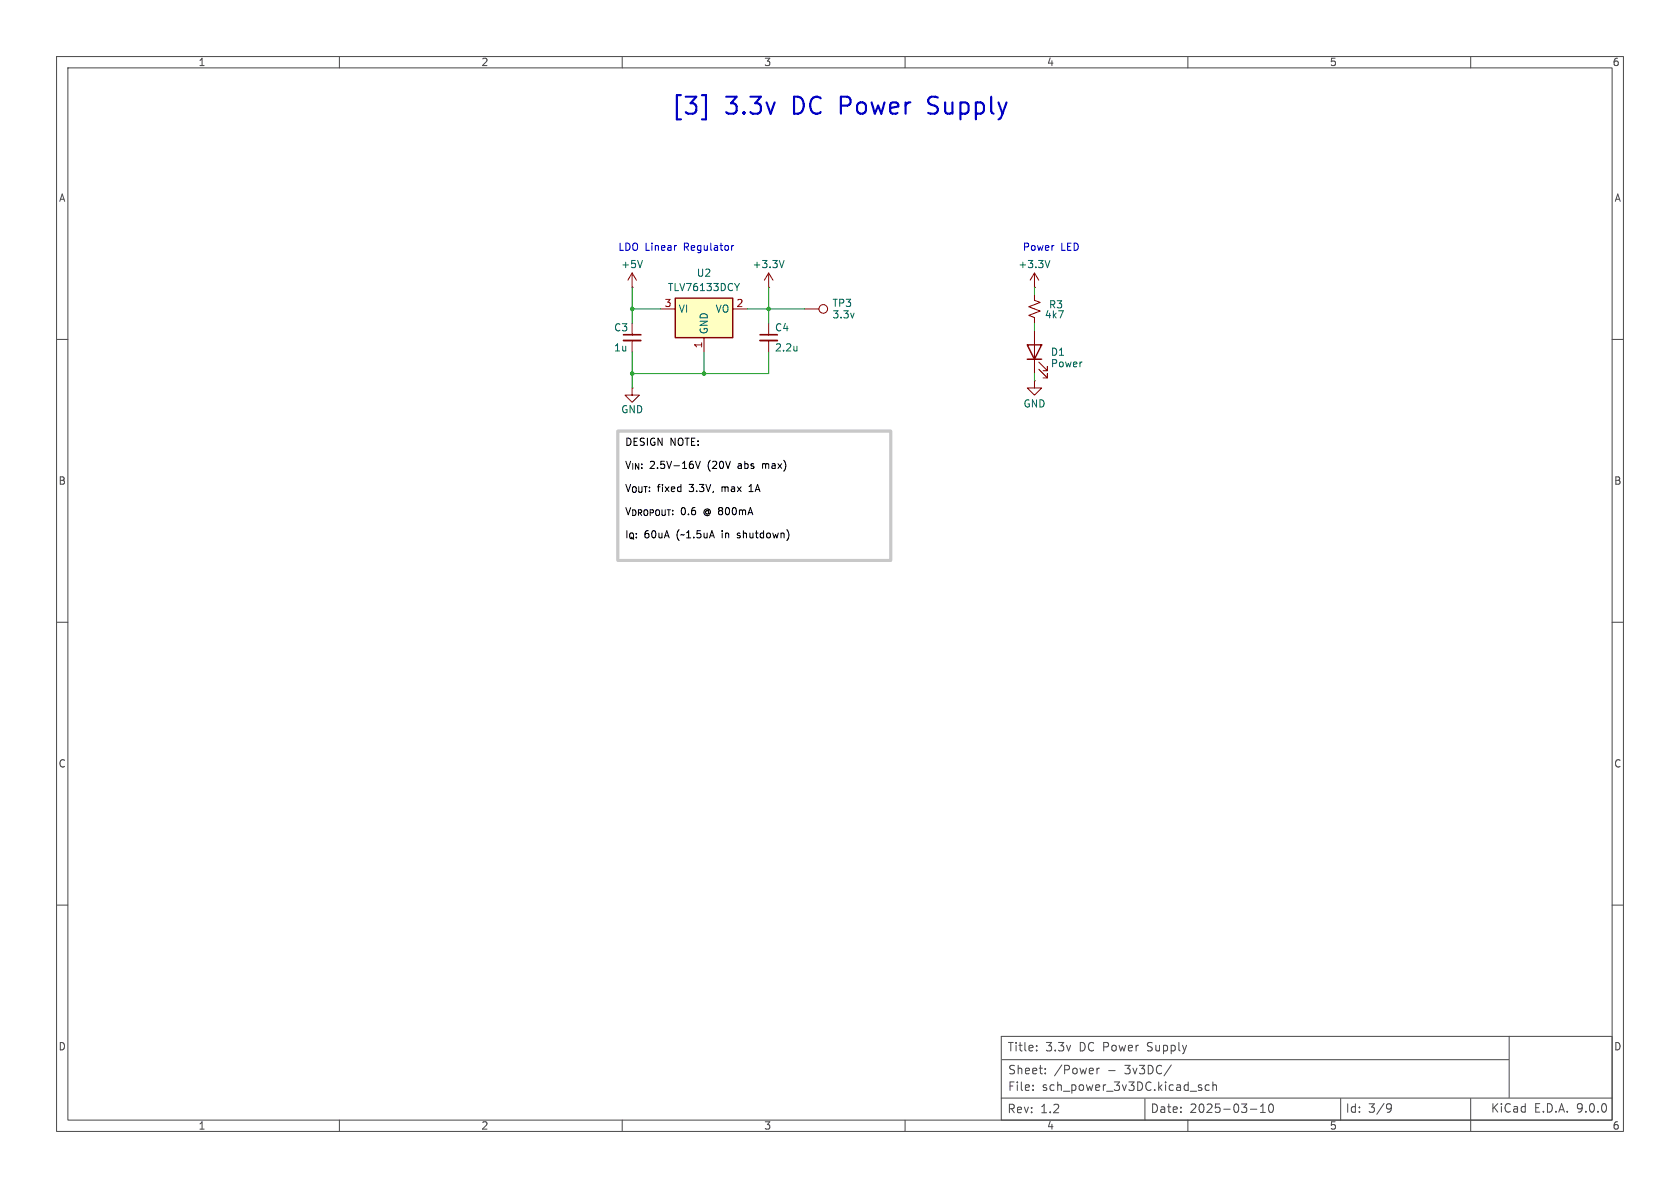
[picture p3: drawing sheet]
<svg xmlns="http://www.w3.org/2000/svg" width="297mm" height="210mm" viewBox="0 0 297 210" stroke-linecap="round" stroke-linejoin="round" font-family="sans-serif">
<g fill="none" stroke="#484848" stroke-width=".18">
<path d="M10 10h277v190h-277zM12 12h273v186h-273zM60 10v2M110 10v2M160 10v2M210 10v2M260 10v2M10 60h2M285 60h2M10 110h2M285 110h2M10 160h2"/>
<path d="M285 160h2M60 198v2M110 198v2M160 198v2M177 194.1h108M177 183.2h108v14.8h-108zM177.2 187.3h89.5M182.6 192.6v.2M182.6 191.8v.2M183.3 185.6v.2M183.3 184.9v.1M184.8 189.7v.1"/>
<path d="M184.8 188.9v.1M193.9 188.8v1M194.4 188.8l-.3 .1-.2 .2M202.4 194.3v3.7M207.1 188.3l-1.3 1.9M210 198v2M212.3 192.3l.2 .2-.2 .3M212.3 191.8h.1M213.8 191.8h-.5l-.2 .2v.5l.1 .2h.6M214.4 191.9l.2-.1h.4l.1 1M214.4 191.3v1.5M221.1 196.1h1.1"/>
<path d="M222.8 196.7h.9M222.8 195.6l.5-.4v1.5M224.4 195.3l.2-.1a.81 .81 0 0 1 .6 .6 .81 .81 0 0 1-.3 .8l-.1 .1a.81 .81 0 0 1-.4-1.4zM237 194.2v3.8M245.4 195.1l.5 .2a.99 .99 0 0 1-.4 1.3h-.2M246 195.8l-.3 .3h-.3M260 194.2v5.8M266.8 183.2v10.8"/>
</g>
<path d="M182.9 50.8h.1M182.9 48.3l-.8 1.2M182.9 48.3l.7 1.2M182.9 48.3v2.5M111.8 68.6v1.3h1.2l-1.2 1.2-1.3-1.2h1.3M111.8 68.6h.1" fill="none" stroke="#840000" stroke-width=".18"/>
<path d="M185.6 46l-.4 1.3" fill="none" stroke="#006464" stroke-width=".18"/>
<path d="M119.4 52.7h10.1v7h-10.1z" fill="#ffffc2"/>
<path d="M119.4 52.7h10.1v7h-10.1zM181.6 61h2.5l-1.2 2.5zM181.6 63.5h2.5" fill="none" stroke="#840000" stroke-width=".25"/>
<g fill="none" stroke="#840000" stroke-width=".18">
<path d="M111.8 50.8h.1M111.8 48.3v2.5M111.8 57.2v2M111.8 48.3l-.8 1.2M111.8 48.3l.7 1.2M116.8 54.6h2.6M124.5 59.7v2.5M129.5 54.6h2.6M135.9 50.8h.1M135.9 48.3v2.5M135.9 57.2v2M135.9 48.3l-.8 1.2"/>
<path d="M135.9 48.3l.8 1.2M142.2 54.6h2.6M182.9 52.1v1l1 .4-2 .7 2 .8-2 .8 1 .3v1.1M182.9 58.4v7.6M111.8 60.2v2M135.9 60.2v2M182.9 67.3v1.3h1.2l-1.2 1.3-1.3-1.3h1.3M182.9 67.3h.1M183.6 65.3l1.6 1.5v-.8v.8h-.8M183.6 64l1.6 1.5v-.7v.7h-.8"/>
<circle cx="145.5" cy="54.6" r=".76"/>
</g>
<path d="M113.6 46l-.4 1.3M130.7 50.1l-.4 .7M138.6 46l-.4 1.3M140.9 61.2v.8M140.9 61.9l-.1 .1" fill="none" stroke="#006464" stroke-width=".18"/>
<path d="M110.2 59.2h3.1M134.4 59.2h3" fill="none" stroke="#840000" stroke-width=".3"/>
<path d="M110.2 60.2h3.1M134.4 60.2h3" fill="none" stroke="#840000" stroke-width=".33"/>
<path d="M111.8 50.8v6.4M111.8 54.6h5M132.1 54.6h10.1M135.9 50.8v6.4M182.9 50.8v1.3M182.9 57.2v1.2M111.8 62.2v6.4M124.5 62.2v3.8M135.9 62.2v3.8h-24.1M182.9 66v1.3" fill="none" stroke="#009600" stroke-width=".18"/>
<path d="M109.2 76.2h48.3v22.9h-48.3z" fill="none" stroke="#c8c8c8" stroke-width=".5"/>
<path d="M123 81.5l.4 1.3 .4-1.3M132.4 86.9h.7M132.5 85.9l-.1 .1M139.4 94.2v.8" fill="none" stroke="#000" stroke-width=".18"/>
<path d="M124.1 16.8h.7v4.3h-.7M164.1 20l.4 .1M164.2 17.4l-.1 .3 .1 .5" fill="none" stroke="#0000c2" stroke-width=".38"/>
<path d="M119.5 43.4h.1M129.3 43.4v.9M129.7 43.4l-.4 .2" fill="none" stroke="#0000c2" stroke-width=".18"/>
<g fill="#009600" stroke="#009600" stroke-width=".18">
<circle cx="124.5" cy="66" r=".3"/>
<circle cx="111.8" cy="66" r=".3"/>
<circle cx="135.9" cy="54.6" r=".3"/>
<circle cx="111.8" cy="54.6" r=".3"/>
</g>
<g font-size="4.2" fill="#0000c2">
<text x="118.5" y="20.8">[3]</text>
<text x="128.2" y="20.8">3.3v</text>
<text x="140.4" y="20.8">DC Power</text>
<text x="165.4" y="20.8">Supply</text>
</g>
<g font-size="2.1" fill="#484848">
<text x="178" y="186.1">Title:</text>
<text x="178.1" y="190.1">Sheet:</text>
<text x="184.8" y="186.1">3.3v</text>
<text x="186.3" y="190.1">/Power</text>
<text x="190.8" y="186.1">DC Power</text>
<text x="195.9" y="190.1">-</text>
<text x="199" y="190.1">3v3DC/</text>
<text x="203.1" y="186.1">Supply</text>
<text x="178" y="197">Rev:</text>
<text x="178.1" y="193.1">File:</text>
<text x="183.9" y="197">1.2</text>
<text x="184.2" y="193.1">sch_power_3v3DC.kicad_sch</text>
<text x="203.3" y="196.9">Date:</text>
<text x="210.3" y="196.9">2025-03-10</text>
<text x="237.8" y="196.9">Id:</text>
<text x="241.9" y="196.9">3/9</text>
<text x="263.5" y="196.9">KiCad</text>
<text x="271.2" y="196.9">E.D.A.</text>
<text x="278.8" y="196.9">9.0.0</text>
</g>
<g font-size="1.8" fill="#484848">
<text x="35" y="11.9">1</text>
<text x="85" y="11.9">2</text>
<text x="135" y="11.9">3</text>
<text x="185" y="11.9">4</text>
<text x="235" y="11.9">5</text>
<text x="285" y="11.9">6</text>
<text x="10.3" y="35.9">A</text>
<text x="285.3" y="35.9">A</text>
<text x="10.3" y="85.9">B</text>
<text x="285.3" y="85.9">B</text>
<text x="10.3" y="135.9">C</text>
<text x="285.3" y="135.9">C</text>
<text x="10.3" y="185.9">D</text>
<text x="285.3" y="185.9">D</text>
<text x="35" y="199.9">1</text>
<text x="85" y="199.9">2</text>
<text x="135" y="199.9">3</text>
<text x="185" y="199.9">4</text>
<text x="235" y="199.9">5</text>
<text x="285" y="199.9">6</text>
</g>
<g font-size="1.8" fill="#0000c2">
<text x="109.2" y="44.7">LDO Linear</text>
<text x="121" y="44.7">Regulator</text>
<text x="180.7" y="44.7">Power</text>
<text x="187.5" y="44.7">LED</text>
</g>
<g font-size="1.8" fill="#006464">
<text x="109.7" y="47.6">+5V</text>
<text x="132.9" y="47.6">+3.3V</text>
<text x="179.9" y="47.6">+3.3V</text>
<text x="118" y="51.7">TLV76133DCY</text>
<text x="123.1" y="49.1">U2</text>
<text x="108.5" y="58.8">C3</text>
<text x="119.9" y="55.5">VI</text>
<text x="125.3" y="59.2" transform="rotate(-90 125.3 59.2)">GND</text>
<text x="126.4" y="55.5">VO</text>
<text x="136.9" y="58.8">C4</text>
<text x="147.1" y="54.5">TP3</text>
<text x="147.1" y="56.5">3.3v</text>
<text x="184.6" y="56.5">4k7</text>
<text x="185.3" y="54.7">R3</text>
<text x="108.5" y="62.3">1u</text>
<text x="136.9" y="62.3">2.2u</text>
<text x="185.7" y="63.1">D1</text>
<text x="185.7" y="65.1">Power</text>
<text x="109.7" y="73.3">GND</text>
<text x="180.8" y="72.2">GND</text>
</g>
<g font-size="1.8" fill="#a90000">
<text x="117.4" y="54.4">3</text>
<text x="130.1" y="54.4">2</text>
<text x="124.2" y="61.7" transform="rotate(-90 124.2 61.7)">1</text>
</g>
<g font-size="1.8">
<text x="110.4" y="79.1">DESIGN NOTE:</text>
<text x="110.4" y="83.2">V_{IN}:</text>
<text x="114.8" y="83.2">2.5V-16V</text>
<text x="125.2" y="83.2">(20V</text>
<text x="130.7" y="83.2">abs</text>
<text x="135.2" y="83.2">max)</text>
<text x="110.4" y="87.3">V_{OUT}:</text>
<text x="116.2" y="87.3">fixed</text>
<text x="122" y="87.3">3.3V,</text>
<text x="127.8" y="87.3">max</text>
<text x="132.9" y="87.3">1A</text>
<text x="110.4" y="91.4">V_{DROPOUT}:</text>
<text x="110.4" y="95.5">I_{Q}:</text>
<text x="113.9" y="95.5">60uA</text>
<text x="119.7" y="95.5">(~1.5uA</text>
<text x="120.3" y="91.4">0.6</text>
<text x="124.5" y="91.4">@ 800mA</text>
<text x="127.9" y="95.5">in</text>
<text x="130.8" y="95.5">shutdown)</text>
</g>
</svg>
